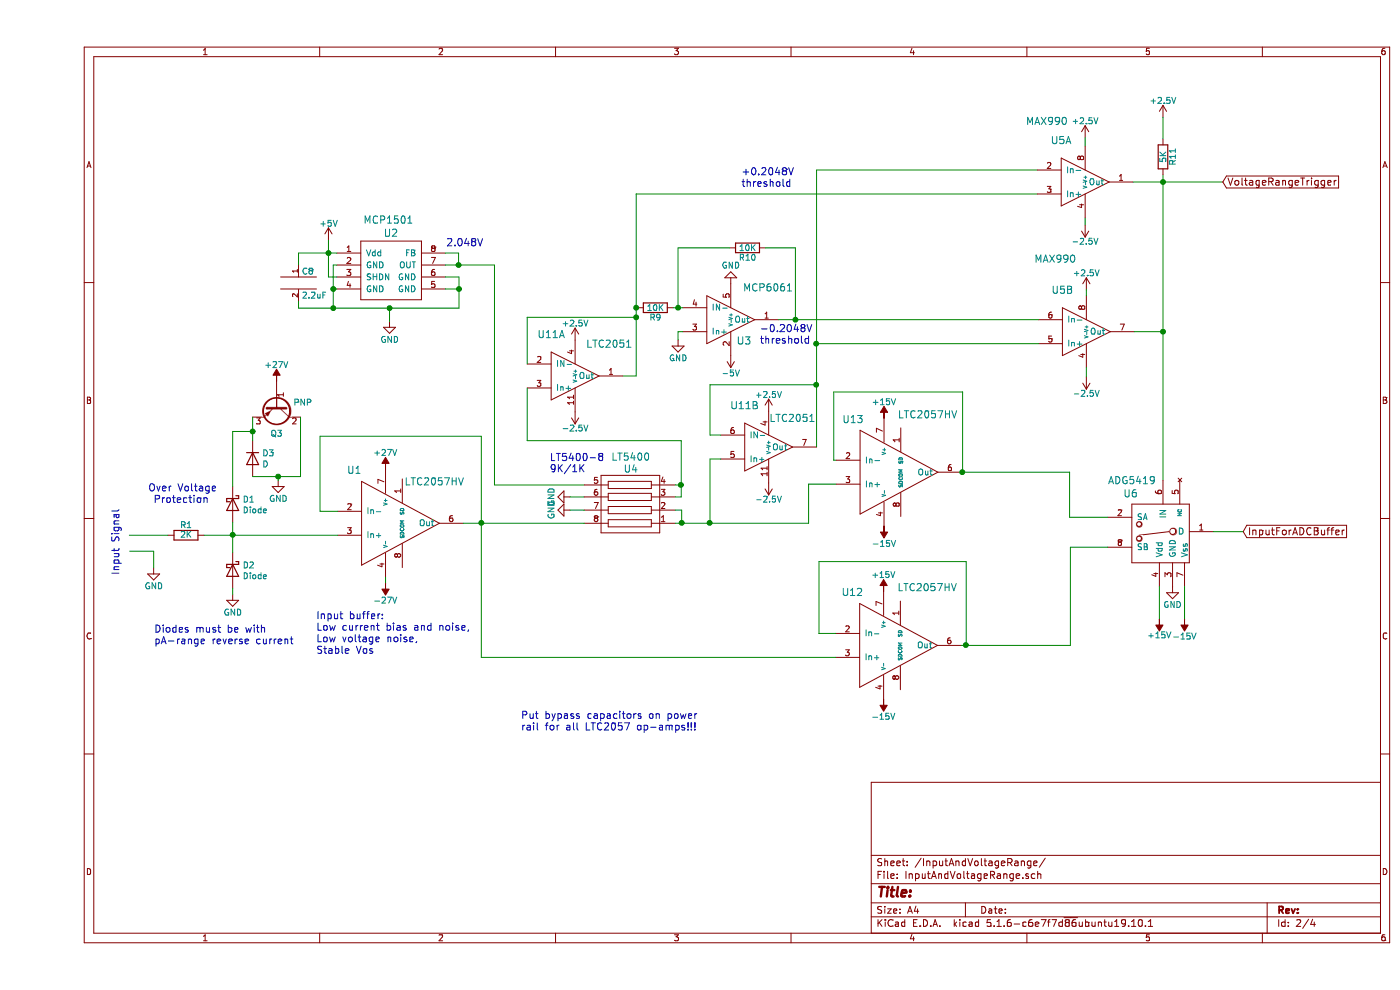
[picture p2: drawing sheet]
EESchema Schematic File Version 4
EELAYER 30 0
EELAYER END
$Descr A4 11693 8268
encoding utf-8
Sheet 2 4
Title ""
Date ""
Rev ""
Comp ""
Comment1 ""
Comment2 ""
Comment3 ""
Comment4 ""
$EndDescr
$Comp
L opendcm:LTC2057 U1
U 1 1
P 2710 4020
F 0 "U1" H 2650 4115 60  0000 C CNN
F 1 "LTC2057HV" H 3320 4020 60  0000 C CNN
F 2 "" H 2710 4020 60  0000 C CNN
F 3 "" H 2710 4020 60  0000 C CNN
	1    2710 4020
	1    0    0    -1  
$EndComp
$Comp
L opendcm:LT5400 U4
U 1 1
P 4710 4450
F 0 "U4" V 5240 4200 60  0000 C CNN
F 1 "LT5400" V 5340 4200 60  0000 C CNN
F 2 "" H 4710 4450 60  0000 C CNN
F 3 "" H 4710 4450 60  0000 C CNN
	1    4710 4450
	0    -1   -1   0   
$EndComp
$Comp
L opendcm:GND #PWR06
U 1 1
P 4450 4260
F 0 "#PWR06" H 4450 4010 50  0001 C CNN
F 1 "GND" H 4450 4110 50  0000 C CNN
F 2 "" H 4450 4260 50  0000 C CNN
F 3 "" H 4450 4260 50  0000 C CNN
	1    4450 4260
	0    1    1    0   
$EndComp
$Comp
L opendcm:MAX990 U5
U 1 1
P 8555 1170
F 0 "U5" H 8555 1170 60  0000 C CNN
F 1 "MAX990" H 8435 1330 60  0000 C CNN
F 2 "" H 8555 1170 60  0000 C CNN
F 3 "" H 8555 1170 60  0000 C CNN
	1    8555 1170
	1    0    0    -1  
$EndComp
$Comp
L opendcm:MAX990 U5
U 2 1
P 8565 2420
F 0 "U5" H 8565 2420 60  0000 C CNN
F 1 "MAX990" H 8505 2680 60  0000 C CNN
F 2 "" H 8565 2420 60  0000 C CNN
F 3 "" H 8565 2420 60  0000 C CNN
	2    8565 2420
	1    0    0    -1  
$EndComp
$Comp
L opendcm:ADG5419 U6
U 1 1
P 9145 4210
F 0 "U6" H 9135 4300 60  0000 C CNN
F 1 "ADG5419" H 9145 4410 60  0000 C CNN
F 2 "" H 9145 4210 60  0000 C CNN
F 3 "" H 9145 4210 60  0000 C CNN
	1    9145 4210
	1    0    0    -1  
$EndComp
$Comp
L opendcm:R R11
U 1 1
P 9405 1310
F 0 "R11" V 9485 1310 50  0000 C CNN
F 1 "5K" V 9405 1310 50  0000 C CNN
F 2 "" V 9335 1310 50  0000 C CNN
F 3 "" H 9405 1310 50  0000 C CNN
	1    9405 1310
	1    0    0    -1  
$EndComp
$Comp
L opendcm:+2.5V #PWR023
U 1 1
P 9405 980
F 0 "#PWR023" H 9405 830 50  0001 C CNN
F 1 "+2.5V" H 9405 1120 50  0000 C CNN
F 2 "" H 9405 980 50  0000 C CNN
F 3 "" H 9405 980 50  0000 C CNN
	1    9405 980 
	1    0    0    -1  
$EndComp
$Comp
L opendcm:+2.5V #PWR020
U 1 1
P 8765 2420
F 0 "#PWR020" H 8765 2270 50  0001 C CNN
F 1 "+2.5V" H 8765 2560 50  0000 C CNN
F 2 "" H 8765 2420 50  0000 C CNN
F 3 "" H 8765 2420 50  0000 C CNN
	1    8765 2420
	1    0    0    -1  
$EndComp
$Comp
L opendcm:-2.5V #PWR021
U 1 1
P 8765 3150
F 0 "#PWR021" H 8765 3000 50  0001 C CNN
F 1 "-2.5V" H 8765 3290 50  0000 C CNN
F 2 "" H 8765 3150 50  0000 C CNN
F 3 "" H 8765 3150 50  0000 C CNN
	1    8765 3150
	-1   0    0    1   
$EndComp
$Comp
L opendcm:-2.5V #PWR019
U 1 1
P 8755 1880
F 0 "#PWR019" H 8755 1730 50  0001 C CNN
F 1 "-2.5V" H 8755 2020 50  0000 C CNN
F 2 "" H 8755 1880 50  0000 C CNN
F 3 "" H 8755 1880 50  0000 C CNN
	1    8755 1880
	-1   0    0    1   
$EndComp
$Comp
L opendcm:+2.5V #PWR018
U 1 1
P 8755 1150
F 0 "#PWR018" H 8755 1000 50  0001 C CNN
F 1 "+2.5V" H 8755 1290 50  0000 C CNN
F 2 "" H 8755 1150 50  0000 C CNN
F 3 "" H 8755 1150 50  0000 C CNN
	1    8755 1150
	1    0    0    -1  
$EndComp
$Comp
L opendcm:GND #PWR05
U 1 1
P 4450 4150
F 0 "#PWR05" H 4450 3900 50  0001 C CNN
F 1 "GND" H 4450 4000 50  0000 C CNN
F 2 "" H 4450 4150 50  0000 C CNN
F 3 "" H 4450 4150 50  0000 C CNN
	1    4450 4150
	0    1    1    0   
$EndComp
$Comp
L opendcm:+27V #PWR2
U 1 1
P 2910 3920
F 0 "#PWR2" H 2910 3770 50  0001 C CNN
F 1 "+27V" H 2910 4060 50  0000 C CNN
F 2 "" H 2910 3920 50  0000 C CNN
F 3 "" H 2910 3920 50  0000 C CNN
	1    2910 3920
	1    0    0    -1  
$EndComp
$Comp
L opendcm:-27V #PWR3
U 1 1
P 2910 4870
F 0 "#PWR3" H 2910 4970 50  0001 C CNN
F 1 "-27V" H 2910 5020 50  0000 C CNN
F 2 "" H 2910 4870 50  0000 C CNN
F 3 "" H 2910 4870 50  0000 C CNN
	1    2910 4870
	-1   0    0    1   
$EndComp
$Comp
L opendcm:GND #PWR024
U 1 1
P 9485 4900
F 0 "#PWR024" H 9485 4650 50  0001 C CNN
F 1 "GND" H 9485 4750 50  0000 C CNN
F 2 "" H 9485 4900 50  0000 C CNN
F 3 "" H 9485 4900 50  0000 C CNN
	1    9485 4900
	1    0    0    -1  
$EndComp
$Comp
L opendcm:+15V #PWR22
U 1 1
P 9375 5170
AR Path="/57C9DA7C" Ref="#PWR22"  Part="1" 
AR Path="/57C72F23/57C9DA7C" Ref="#PWR22"  Part="1" 
F 0 "#PWR22" H 9375 5020 50  0001 C CNN
F 1 "+15V" H 9375 5310 50  0000 C CNN
F 2 "" H 9375 5170 50  0000 C CNN
F 3 "" H 9375 5170 50  0000 C CNN
	1    9375 5170
	-1   0    0    1   
$EndComp
$Comp
L opendcm:-15V #PWR25
U 1 1
P 9585 5170
F 0 "#PWR25" H 9585 5270 50  0001 C CNN
F 1 "-15V" H 9585 5320 50  0000 C CNN
F 2 "" H 9585 5170 50  0000 C CNN
F 3 "" H 9585 5170 50  0000 C CNN
	1    9585 5170
	-1   0    0    1   
$EndComp
$Comp
L opendcm:+5V #PWR01
U 1 1
P 2435 2005
F 0 "#PWR01" H 2435 1855 50  0001 C CNN
F 1 "+5V" H 2435 2145 50  0000 C CNN
F 2 "" H 2435 2005 50  0000 C CNN
F 3 "" H 2435 2005 50  0000 C CNN
	1    2435 2005
	1    0    0    -1  
$EndComp
$Comp
L opendcm:MCP1501 U2
U 1 1
P 2705 2015
F 0 "U2" H 2955 2085 60  0000 C CNN
F 1 "MCP1501" H 2935 2195 60  0000 C CNN
F 2 "" H 2705 2015 60  0000 C CNN
F 3 "" H 2705 2015 60  0000 C CNN
	1    2705 2015
	1    0    0    -1  
$EndComp
$Comp
L opendcm:GND #PWR010
U 1 1
P 5795 2370
F 0 "#PWR010" H 5795 2120 50  0001 C CNN
F 1 "GND" H 5795 2220 50  0000 C CNN
F 2 "" H 5795 2370 50  0000 C CNN
F 3 "" H 5795 2370 50  0000 C CNN
	1    5795 2370
	-1   0    0    1   
$EndComp
$Comp
L opendcm:-5V #PWR011
U 1 1
P 5795 2970
F 0 "#PWR011" H 5795 3070 50  0001 C CNN
F 1 "-5V" H 5795 3120 50  0000 C CNN
F 2 "" H 5795 2970 50  0000 C CNN
F 3 "" H 5795 2970 50  0000 C CNN
	1    5795 2970
	-1   0    0    1   
$EndComp
$Comp
L opendcm:GND #PWR04
U 1 1
P 2945 2685
F 0 "#PWR04" H 2945 2435 50  0001 C CNN
F 1 "GND" H 2945 2535 50  0000 C CNN
F 2 "" H 2945 2685 50  0000 C CNN
F 3 "" H 2945 2685 50  0000 C CNN
	1    2945 2685
	1    0    0    -1  
$EndComp
$Comp
L opendcm:R R10
U 1 1
P 5935 2070
F 0 "R10" V 6015 2070 50  0000 C CNN
F 1 "10K" V 5935 2070 50  0000 C CNN
F 2 "" V 5865 2070 50  0000 C CNN
F 3 "" H 5935 2070 50  0000 C CNN
	1    5935 2070
	0    1    1    0   
$EndComp
Text Notes 6035 2880 0    60   ~ 0
-0.2048V \nthreshold
$Comp
L opendcm:R R9
U 1 1
P 5165 2570
F 0 "R9" V 5245 2570 50  0000 C CNN
F 1 "10K" V 5165 2570 50  0000 C CNN
F 2 "" V 5095 2570 50  0000 C CNN
F 3 "" H 5165 2570 50  0000 C CNN
	1    5165 2570
	0    1    1    0   
$EndComp
$Comp
L opendcm:GND #PWR09
U 1 1
P 5355 2840
F 0 "#PWR09" H 5355 2590 50  0001 C CNN
F 1 "GND" H 5355 2690 50  0000 C CNN
F 2 "" H 5355 2840 50  0000 C CNN
F 3 "" H 5355 2840 50  0000 C CNN
	1    5355 2840
	1    0    0    -1  
$EndComp
$Comp
L opendcm:R R1
U 1 1
P 1245 4470
F 0 "R1" V 1325 4470 50  0000 C CNN
F 1 "2K" V 1245 4470 50  0000 C CNN
F 2 "" V 1175 4470 50  0000 C CNN
F 3 "" H 1245 4470 50  0000 C CNN
	1    1245 4470
	0    -1   -1   0   
$EndComp
Text Notes 925  4210 0    60   ~ 0
Over Voltage\n Protection
Text Notes 3415 2065 0    60   ~ 0
2.048V
Text GLabel 10075 4440 2    60   Input ~ 0
InputForADCBuffer
Text GLabel 9905 1520 2    60   Input ~ 0
VoltageRangeTrigger
Text Notes 4280 3955 0    60   ~ 0
LT5400-8\n9K/1K
$Comp
L opendcm:LTC2052 U11
U 2 1
P 5910 3385
F 0 "U11" H 5910 3385 60  0000 C CNN
F 1 "LTC2051" H 6310 3280 60  0000 C CNN
F 2 "" H 5910 3385 60  0000 C CNN
F 3 "" H 5910 3385 60  0000 C CNN
	2    5910 3385
	1    0    0    -1  
$EndComp
$Comp
L opendcm:LTC2052 U11
U 1 1
P 4295 2790
F 0 "U11" H 4295 2790 60  0000 C CNN
F 1 "LTC2051" H 4780 2710 60  0000 C CNN
F 2 "" H 4295 2790 60  0000 C CNN
F 3 "" H 4295 2790 60  0000 C CNN
	1    4295 2790
	1    0    0    -1  
$EndComp
Connection ~ 2475 2415
Wire Wire Line
	3525 2575 3525 2415
Wire Wire Line
	2185 2575 2475 2575
Wire Wire Line
	2475 2415 2505 2415
Wire Wire Line
	2475 2215 2475 2415
Wire Wire Line
	2475 2215 2505 2215
Connection ~ 2435 2115
Wire Wire Line
	2185 2115 2435 2115
Wire Wire Line
	2435 2005 2435 2115
Wire Wire Line
	2435 2315 2505 2315
Wire Wire Line
	9585 4900 9585 5170
Wire Wire Line
	9375 5170 9375 4900
Wire Wire Line
	4450 4150 4570 4150
Wire Wire Line
	9405 1160 9405 980 
Connection ~ 9405 1520
Wire Wire Line
	9405 1460 9405 1520
Wire Wire Line
	8765 2420 8765 2470
Wire Wire Line
	8755 1150 8755 1220
Wire Wire Line
	8755 1820 8755 1880
Wire Wire Line
	9155 1520 9405 1520
Wire Wire Line
	6510 2870 8365 2870
Wire Wire Line
	5330 4370 5385 4370
Wire Wire Line
	4450 4260 4570 4260
Wire Wire Line
	3560 4370 3710 4370
Wire Wire Line
	3410 2215 3520 2215
Wire Wire Line
	3410 2115 3520 2115
Wire Wire Line
	3520 2115 3520 2215
Wire Wire Line
	3525 2315 3410 2315
Connection ~ 3525 2415
Wire Wire Line
	3410 2415 3525 2415
Wire Wire Line
	3525 2415 3525 2410
Wire Wire Line
	6510 1420 8355 1420
Wire Wire Line
	2945 2685 2945 2575
Connection ~ 2945 2575
Connection ~ 2475 2575
Wire Wire Line
	6195 2670 6335 2670
Wire Wire Line
	9405 2770 9165 2770
Connection ~ 9405 2770
Wire Wire Line
	5315 2570 5355 2570
Wire Wire Line
	5355 2570 5355 2070
Wire Wire Line
	5355 2070 5785 2070
Connection ~ 5355 2570
Wire Wire Line
	6085 2070 6335 2070
Wire Wire Line
	6335 2070 6335 2670
Wire Wire Line
	6335 2670 6325 2670
Connection ~ 6335 2670
Wire Wire Line
	5005 1620 8355 1620
Wire Wire Line
	5395 2770 5355 2770
Wire Wire Line
	5355 2770 5355 2840
Wire Wire Line
	2910 4820 2910 4870
Wire Wire Line
	9825 4440 10075 4440
Wire Wire Line
	5330 4050 5380 4050
Wire Wire Line
	5380 3680 5380 4050
Wire Wire Line
	5380 4150 5330 4150
Connection ~ 5380 4050
Wire Wire Line
	4570 4050 3820 4050
Wire Wire Line
	7730 3275 7730 3945
Wire Wire Line
	8625 3945 8625 4320
Wire Wire Line
	8625 4320 8945 4320
Wire Wire Line
	8630 4570 8945 4570
Connection ~ 3710 4370
Wire Wire Line
	3710 3645 3710 4370
Wire Wire Line
	3710 5490 6670 5490
Wire Wire Line
	6445 4370 6445 4045
Wire Wire Line
	6445 4045 6675 4045
Wire Wire Line
	8765 3070 8765 3150
Wire Wire Line
	5710 3835 5620 3835
Wire Wire Line
	5620 3835 5620 4370
Wire Wire Line
	6510 1420 6510 2870
Connection ~ 6510 2870
Wire Wire Line
	5710 3635 5620 3635
Wire Wire Line
	5620 3635 5620 3215
Wire Wire Line
	5620 3215 6510 3215
Connection ~ 6510 3215
$Comp
L opendcm:+2.5V #PWR012
U 1 1
P 6110 3435
F 0 "#PWR012" H 6110 3285 50  0001 C CNN
F 1 "+2.5V" H 6110 3575 50  0000 C CNN
F 2 "" H 6110 3435 50  0000 C CNN
F 3 "" H 6110 3435 50  0000 C CNN
	1    6110 3435
	1    0    0    -1  
$EndComp
$Comp
L opendcm:-2.5V #PWR013
U 1 1
P 6110 4035
F 0 "#PWR013" H 6110 3885 50  0001 C CNN
F 1 "-2.5V" H 6110 4175 50  0000 C CNN
F 2 "" H 6110 4035 50  0000 C CNN
F 3 "" H 6110 4035 50  0000 C CNN
	1    6110 4035
	-1   0    0    1   
$EndComp
Wire Wire Line
	5380 3680 4095 3680
Wire Wire Line
	4095 3680 4095 3240
Wire Wire Line
	4095 3040 4095 2650
Wire Wire Line
	4095 2650 5005 2650
Wire Wire Line
	5005 3140 4895 3140
Connection ~ 5005 2650
$Comp
L opendcm:+2.5V #PWR07
U 1 1
P 4495 2840
F 0 "#PWR07" H 4495 2690 50  0001 C CNN
F 1 "+2.5V" H 4495 2980 50  0000 C CNN
F 2 "" H 4495 2840 50  0000 C CNN
F 3 "" H 4495 2840 50  0000 C CNN
	1    4495 2840
	1    0    0    -1  
$EndComp
$Comp
L opendcm:-2.5V #PWR08
U 1 1
P 4495 3440
F 0 "#PWR08" H 4495 3290 50  0001 C CNN
F 1 "-2.5V" H 4495 3580 50  0000 C CNN
F 2 "" H 4495 3440 50  0000 C CNN
F 3 "" H 4495 3440 50  0000 C CNN
	1    4495 3440
	-1   0    0    1   
$EndComp
Wire Wire Line
	5330 4260 5385 4260
Wire Wire Line
	5385 4260 5385 4370
Connection ~ 5620 4370
Connection ~ 5385 4370
Wire Wire Line
	2475 2415 2475 2575
Wire Wire Line
	2435 2115 2505 2115
Wire Wire Line
	2435 2115 2435 2315
Wire Wire Line
	9405 1520 9405 2770
Wire Wire Line
	9405 1520 9905 1520
Wire Wire Line
	3525 2415 3525 2315
Wire Wire Line
	2945 2575 3525 2575
Wire Wire Line
	2475 2575 2945 2575
Wire Wire Line
	9405 2770 9405 4010
Wire Wire Line
	5355 2570 5395 2570
Wire Wire Line
	6335 2670 8365 2670
Wire Wire Line
	5380 4050 5380 4150
Wire Wire Line
	7730 3945 8625 3945
Wire Wire Line
	7760 5390 8630 5390
Wire Wire Line
	3710 4370 4570 4370
Wire Wire Line
	6510 2870 6510 3215
Wire Wire Line
	6510 3215 6510 3735
Wire Wire Line
	5005 2650 5005 3140
Wire Wire Line
	5620 4370 6445 4370
Wire Wire Line
	5385 4370 5620 4370
$Comp
L opendcm:C C?
U 1 1
P 2185 2365
AR Path="/57CA2AA4" Ref="C?"  Part="1" 
AR Path="/57C72F23/57CA2AA4" Ref="C8"  Part="1" 
F 0 "C8" H 2210 2465 50  0000 L CNN
F 1 "2.2uF" H 2210 2265 50  0000 L CNN
F 2 "" H 2223 2215 50  0000 C CNN
F 3 "" H 2185 2365 50  0000 C CNN
	1    2185 2365
	1    0    0    -1  
$EndComp
Text Notes 5880 1570 0    60   ~ 0
+0.2048V \nthreshold
Connection ~ 3520 2215
Wire Wire Line
	5005 1620 5005 2570
Wire Wire Line
	5015 2570 5005 2570
Connection ~ 5005 2570
Wire Wire Line
	5005 2570 5005 2650
Wire Wire Line
	1395 4470 1635 4470
Wire Wire Line
	770  4470 1095 4470
Text Notes 695  4805 1    60   ~ 0
Input Signal
$Comp
L opendcm:GND #PWR014
U 1 1
P 975 4745
F 0 "#PWR014" H 975 4495 50  0001 C CNN
F 1 "GND" H 975 4595 50  0000 C CNN
F 2 "" H 975 4745 50  0000 C CNN
F 3 "" H 975 4745 50  0000 C CNN
	1    975  4745
	1    0    0    -1  
$EndComp
Wire Wire Line
	975  4745 975  4605
Wire Wire Line
	975  4605 775  4605
Wire Wire Line
	1635 4365 1635 4470
Connection ~ 1635 4470
Wire Wire Line
	1635 4470 2510 4470
Wire Wire Line
	1635 4615 1635 4470
$Comp
L opendcm:GND #PWR015
U 1 1
P 1635 4965
F 0 "#PWR015" H 1635 4715 50  0001 C CNN
F 1 "GND" H 1635 4815 50  0000 C CNN
F 2 "" H 1635 4965 50  0000 C CNN
F 3 "" H 1635 4965 50  0000 C CNN
	1    1635 4965
	1    0    0    -1  
$EndComp
Wire Wire Line
	1635 4915 1635 4965
$Comp
L opendcm:D D3
U 1 1
P 1800 3830
F 0 "D3" V 1754 3910 50  0000 L CNN
F 1 "D" V 1845 3910 50  0000 L CNN
F 2 "" H 1800 3830 50  0001 C CNN
F 3 "~" H 1800 3830 50  0001 C CNN
	1    1800 3830
	0    1    1    0   
$EndComp
$Comp
L opendcm:Q_PNP_BCE Q3
U 1 1
P 2000 3385
F 0 "Q3" V 2235 3385 50  0000 C CNN
F 1 "PNP" V 1975 3605 50  0000 C CNN
F 2 "" H 2200 3485 50  0001 C CNN
F 3 "~" H 2000 3385 50  0001 C CNN
	1    2000 3385
	0    1    1    0   
$EndComp
Wire Wire Line
	2510 4270 2365 4270
Wire Wire Line
	2365 4270 2365 3645
Wire Wire Line
	2365 3645 3710 3645
$Comp
L opendcm:+27V #PWR49
U 1 1
P 2000 3185
F 0 "#PWR49" H 2000 3035 50  0001 C CNN
F 1 "+27V" H 2000 3325 50  0000 C CNN
F 2 "" H 2000 3185 50  0000 C CNN
F 3 "" H 2000 3185 50  0000 C CNN
	1    2000 3185
	1    0    0    -1  
$EndComp
Wire Wire Line
	1635 4065 1635 3605
Wire Wire Line
	1635 3605 1800 3605
Wire Wire Line
	1800 3605 1800 3485
Wire Wire Line
	1800 3605 1800 3680
Connection ~ 1800 3605
$Comp
L opendcm:GND #PWR0101
U 1 1
P 2015 4015
F 0 "#PWR0101" H 2015 3765 50  0001 C CNN
F 1 "GND" H 2015 3865 50  0000 C CNN
F 2 "" H 2015 4015 50  0000 C CNN
F 3 "" H 2015 4015 50  0000 C CNN
	1    2015 4015
	1    0    0    -1  
$EndComp
Wire Wire Line
	1800 3980 2015 3980
Wire Wire Line
	2015 3980 2015 4015
Wire Wire Line
	2015 3980 2200 3980
Wire Wire Line
	2200 3980 2200 3485
Connection ~ 2015 3980
$Comp
L opendcm:D_Schottky D1
U 1 1
P 1635 4215
F 0 "D1" V 1589 4295 50  0000 L CNN
F 1 "Diode" V 1680 4295 50  0000 L CNN
F 2 "" H 1635 4215 50  0001 C CNN
F 3 "~" H 1635 4215 50  0001 C CNN
	1    1635 4215
	0    1    1    0   
$EndComp
$Comp
L opendcm:D_Schottky D2
U 1 1
P 1635 4765
F 0 "D2" V 1589 4845 50  0000 L CNN
F 1 "Diode" V 1680 4845 50  0000 L CNN
F 2 "" H 1635 4765 50  0001 C CNN
F 3 "~" H 1635 4765 50  0001 C CNN
	1    1635 4765
	0    1    1    0   
$EndComp
Text Notes 2330 5470 0    60   ~ 0
Input buffer:\nLow current bias and noise,\nLow voltage noise,\nStable Vos
Text Notes 975  5390 0    60   ~ 0
Diodes must be with\npA-range reverse current
Wire Wire Line
	3820 2215 3820 4050
Wire Wire Line
	3520 2215 3820 2215
Wire Wire Line
	2185 2575 2185 2515
Wire Wire Line
	2185 2115 2185 2215
$Comp
L opendcm:MCP6061 U3
U 1 1
P 5595 2320
F 0 "U3" H 5905 1795 60  0000 C CNN
F 1 "MCP6061" H 6105 2240 60  0000 C CNN
F 2 "" H 5595 2320 60  0000 C CNN
F 3 "" H 5595 2320 60  0000 C CNN
	1    5595 2320
	1    0    0    -1  
$EndComp
$Comp
L opendcm:LTC2057 U13
U 1 1
P 6875 3595
F 0 "U13" H 6815 3690 60  0000 C CNN
F 1 "LTC2057HV" H 7440 3730 60  0000 C CNN
F 2 "" H 6875 3595 60  0000 C CNN
F 3 "" H 6875 3595 60  0000 C CNN
	1    6875 3595
	1    0    0    -1  
$EndComp
Wire Wire Line
	7725 3945 7730 3945
Connection ~ 7730 3945
Wire Wire Line
	6675 3845 6655 3845
Wire Wire Line
	6655 3845 6655 3275
Wire Wire Line
	6655 3275 7730 3275
$Comp
L opendcm:LTC2057 U12
U 1 1
P 6870 5040
F 0 "U12" H 6810 5135 60  0000 C CNN
F 1 "LTC2057HV" H 7435 5175 60  0000 C CNN
F 2 "" H 6870 5040 60  0000 C CNN
F 3 "" H 6870 5040 60  0000 C CNN
	1    6870 5040
	1    0    0    -1  
$EndComp
Wire Wire Line
	7720 5390 7760 5390
Connection ~ 7760 5390
Wire Wire Line
	3710 4370 3710 5490
Wire Wire Line
	8630 4570 8630 5390
Wire Wire Line
	6670 5290 6530 5290
Wire Wire Line
	6530 5290 6530 4690
Wire Wire Line
	6530 4690 7760 4690
Wire Wire Line
	7760 4690 7760 5390
$Comp
L opendcm:-15V #PWR51
U 1 1
P 7070 5840
F 0 "#PWR51" H 7070 5940 50  0001 C CNN
F 1 "-15V" H 7070 5990 50  0000 C CNN
F 2 "" H 7070 5840 50  0000 C CNN
F 3 "" H 7070 5840 50  0000 C CNN
	1    7070 5840
	-1   0    0    1   
$EndComp
$Comp
L opendcm:+15V #PWR50
U 1 1
P 7070 4940
AR Path="/57DE50F7" Ref="#PWR50"  Part="1" 
AR Path="/57C72F23/57DE50F7" Ref="#PWR50"  Part="1" 
F 0 "#PWR50" H 7070 4790 50  0001 C CNN
F 1 "+15V" H 7070 5080 50  0000 C CNN
F 2 "" H 7070 4940 50  0000 C CNN
F 3 "" H 7070 4940 50  0000 C CNN
	1    7070 4940
	1    0    0    -1  
$EndComp
$Comp
L opendcm:-15V #PWR17
U 1 1
P 7075 4395
F 0 "#PWR17" H 7075 4495 50  0001 C CNN
F 1 "-15V" H 7075 4545 50  0000 C CNN
F 2 "" H 7075 4395 50  0000 C CNN
F 3 "" H 7075 4395 50  0000 C CNN
	1    7075 4395
	-1   0    0    1   
$EndComp
$Comp
L opendcm:+15V #PWR16
U 1 1
P 7075 3495
AR Path="/5F18D00B" Ref="#PWR16"  Part="1" 
AR Path="/57C72F23/5F18D00B" Ref="#PWR16"  Part="1" 
F 0 "#PWR16" H 7075 3345 50  0001 C CNN
F 1 "+15V" H 7075 3635 50  0000 C CNN
F 2 "" H 7075 3495 50  0000 C CNN
F 3 "" H 7075 3495 50  0000 C CNN
	1    7075 3495
	1    0    0    -1  
$EndComp
Text Notes 4040 6110 0    60   ~ 0
Put bypass capacitors on power \nrail for all LTC2057 op-amps!!!
$EndSCHEMATC
